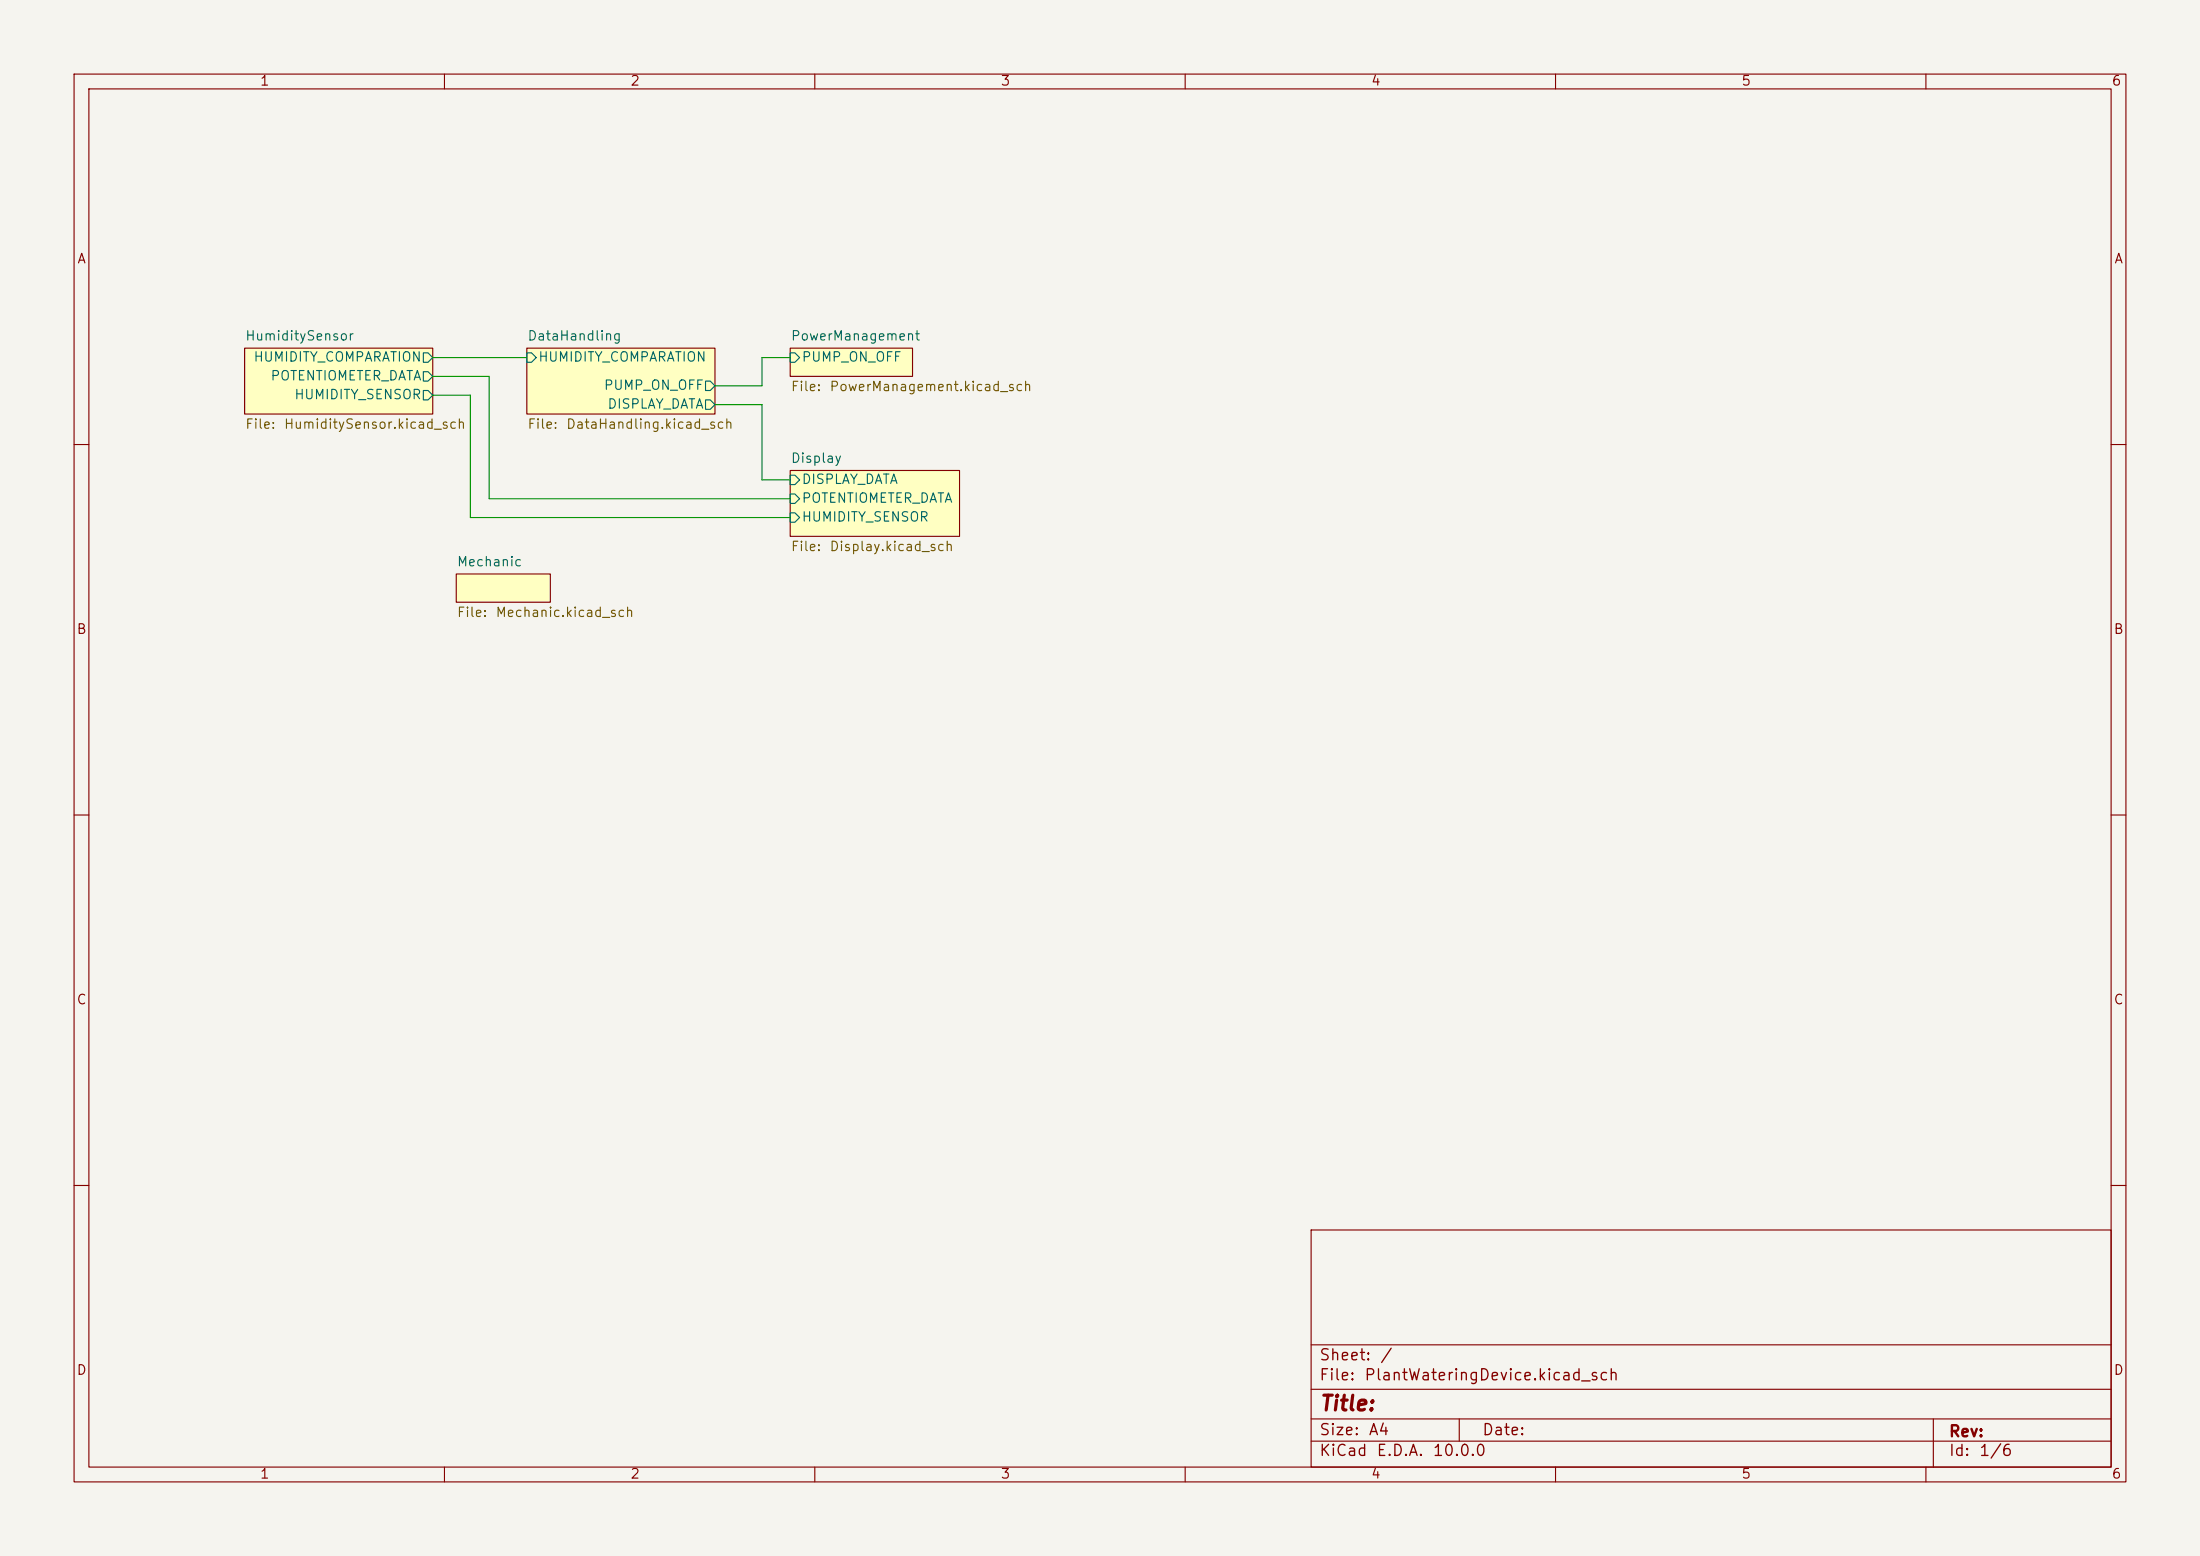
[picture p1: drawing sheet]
<svg xmlns="http://www.w3.org/2000/svg" width="297mm" height="210mm" viewBox="0 0 297 210" stroke-linecap="round" stroke-linejoin="round" font-family="sans-serif">
<path d="M0 0h297v210h-297z" fill="#f5f4ef" stroke="#f5f4ef" stroke-width=".14"/>
<g fill="none" stroke="#840000" stroke-width=".15">
<path d="M10 10h277v190h-277zM12 12h273v186h-273zM60 10v2M110 10v2M160 10v2M210 10v2M260 10v2M33 47h25.4v8.9h-25.4zM71.1 47h25.4v8.9h-25.4zM106.7 47h16.5v3.8h-16.5zM10 60h2M61.6 77.5h12.7v3.8h-12.7z"/>
<path d="M106.7 63.5h22.8v8.9h-22.8zM285 60h2M10 110h2M285 110h2M10 160h2M177 166h108v32h-108zM285 160h2M60 198v2M110 198v2M160 198v2M177 194.5h108M177 191.5h108"/>
<path d="M177 187.5h108M177 181.5h108M197 191.5v3M210 198v2M260 198v2M261 191.5v6.5"/>
</g>
<g fill="#ffffc2" stroke="#ffffc2" stroke-width=".14">
<path d="M61.6 77.5h12.7v3.8h-12.7z"/>
<path d="M33 47h25.4v8.9h-25.4z"/>
<path d="M71.1 47h25.4v8.9h-25.4z"/>
<path d="M106.7 63.5h22.8v8.9h-22.8z"/>
<path d="M106.7 47h16.5v3.8h-16.5z"/>
</g>
<path d="M57.1 52.7h.7l.6 .6-.6 .7h-.7zM57.1 50.2h.7l.6 .6-.6 .6h-.7zM57.1 47.6h.7l.6 .7-.6 .6h-.7zM71.1 47.6h.7l.6 .7-.6 .6h-.7zM95.2 54h.7l.6 .6-.6 .6h-.7zM95.2 51.4h.7l.6 .7-.6 .6h-.7zM106.7 47.6h.6l.6 .7-.6 .6h-.6zM106.7 64.1h.6l.6 .7-.6 .6h-.6zM106.7 66.7h.6l.6 .6-.6 .6h-.6zM106.7 69.2h.6l.6 .7-.6 .6h-.6z" fill="none" stroke="#006464" stroke-width=".15"/>
<path d="M58.4 53.3h5.1v16.6h43.2M58.4 48.3h12.7M58.4 50.8h7.6v16.5h40.7M96.5 54.6h6.4v10.2h3.8M106.7 48.3h-3.8v3.8h-6.4" fill="none" stroke="#009600" stroke-width=".15"/>
<text font-size="2" fill="#840000" x="178" y="190.9">Title:</text>
<g font-size="1.5" fill="#840000">
<text x="178" y="184">Sheet:</text>
<text x="186.2" y="184">/</text>
<text x="178" y="186.7">File:</text>
<text x="184.1" y="186.7">PlantWateringDevice.kicad_sch</text>
<text x="178" y="196.9">KiCad</text>
<text x="178" y="194.1">Size:</text>
<text x="184.7" y="194.1">A4</text>
<text x="185.7" y="196.9">E.D.A.</text>
<text x="193.3" y="196.9">10.0.0</text>
<text x="200" y="194.1">Date:</text>
<text x="263" y="194.3">Rev:</text>
<text x="263" y="196.9">Id:</text>
<text x="267.1" y="196.9">1/6</text>
</g>
<g font-size="1.3" fill="#840000">
<text x="35" y="11.9">1</text>
<text x="85" y="11.9">2</text>
<text x="135" y="11.9">3</text>
<text x="185" y="11.9">4</text>
<text x="235" y="11.9">5</text>
<text x="285" y="11.9">6</text>
<text x="10.3" y="35.9">A</text>
<text x="285.3" y="35.9">A</text>
<text x="10.3" y="85.9">B</text>
<text x="285.3" y="85.9">B</text>
<text x="10.3" y="135.9">C</text>
<text x="285.3" y="135.9">C</text>
<text x="10.3" y="185.9">D</text>
<text x="285.3" y="185.9">D</text>
<text x="35" y="199.9">1</text>
<text x="85" y="199.9">2</text>
<text x="135" y="199.9">3</text>
<text x="185" y="199.9">4</text>
<text x="235" y="199.9">5</text>
<text x="285" y="199.9">6</text>
</g>
<g font-size="1.3" fill="#006464">
<text x="33" y="46.3">HumiditySensor</text>
<text x="71.1" y="46.3">DataHandling</text>
<text x="106.7" y="46.3">PowerManagement</text>
<text x="34.1" y="49.1">HUMIDITY_COMPARATION</text>
<text x="36.4" y="51.7">POTENTIOMETER_DATA</text>
<text x="72.6" y="49.1">HUMIDITY_COMPARATION</text>
<text x="81.4" y="52.9">PUMP_ON_OFF</text>
<text x="108.1" y="49.1">PUMP_ON_OFF</text>
<text x="39.6" y="54.2">HUMIDITY_SENSOR</text>
<text x="81.9" y="55.5">DISPLAY_DATA</text>
<text x="106.7" y="62.8">Display</text>
<text x="108.1" y="65.6">DISPLAY_DATA</text>
<text x="108.1" y="68.2">POTENTIOMETER_DATA</text>
<text x="108.1" y="70.7">HUMIDITY_SENSOR</text>
<text x="61.6" y="76.8">Mechanic</text>
</g>
<g font-size="1.3" fill="#725600">
<text x="106.7" y="53.1">File:</text>
<text x="111.9" y="53.1">PowerManagement.kicad_sch</text>
<text x="33" y="58.2">File:</text>
<text x="38.2" y="58.2">HumiditySensor.kicad_sch</text>
<text x="71.1" y="58.2">File:</text>
<text x="76.3" y="58.2">DataHandling.kicad_sch</text>
<text x="106.7" y="74.7">File:</text>
<text x="111.9" y="74.7">Display.kicad_sch</text>
<text x="61.6" y="83.6">File:</text>
<text x="66.8" y="83.6">Mechanic.kicad_sch</text>
</g>
</svg>
